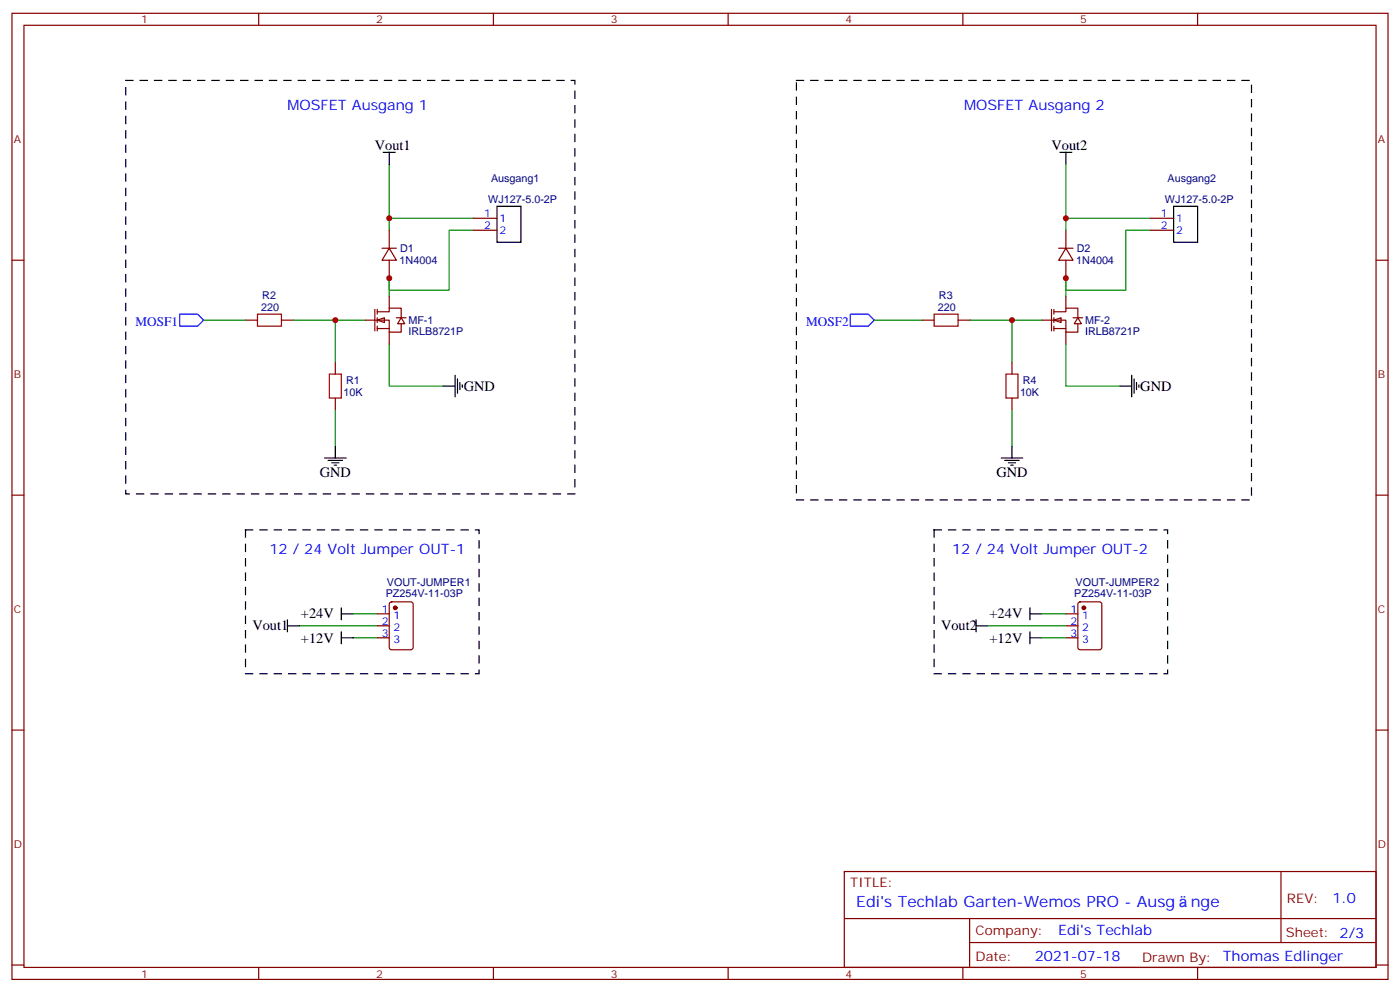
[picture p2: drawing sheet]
<svg xmlns="http://www.w3.org/2000/svg" width="412mm" height="292mm" viewBox="0 0 412 292" stroke-linecap="round" stroke-linejoin="round" font-family="sans-serif">
<g fill="none" stroke="#870000" stroke-width=".35">
<path d="M3.5 3.9h405.4v284.4h-405.4zM7.1 7.4h398.2v277.3h-398.2zM76.2 3.9v3.5M145.3 3.9v3.5M214.5 3.9v3.5M283.6 3.9v3.5M352.8 3.9v3.5M3.5 76.6h3.6M112.5 73.1h4.3M114.7 73.1l2.1 3.5h-4.3zM114.7 67.8v5.3M114.7 76.6v5.3"/>
<path d="M139.3 64.2h7.1M139.3 67.8h7.1M405.3 76.6h3.6M72.3 94.2h3.5M82.9 94.2h3.5M98.8 106.6v3.5M98.8 117.2v3.5M3.5 145.7h3.6M405.3 145.7h3.6M3.5 214.9h3.6M405.3 214.9h3.6M248.7 256.5h156.6v28.2h-156.6z"/>
<path d="M377.3 256.5v20.9M248.7 270.4h156.5M285.6 277.4h119.6M285.6 270.4v14.1M3.5 284h3.6M76.2 284.7v3.6M145.3 284.7v3.6M214.5 284.7v3.6M283.6 284.7v3.6M352.8 284.7v3.6M405.3 284h3.6"/>
</g>
<path d="M114.7 48.4v15.8h24.6M114.7 64.2v3.6M139.3 67.8h-7v17.6h-17.6v-3.5v5.3M60 94.2h12.3M86.4 94.2h21.2M98.8 94.2v12.4M114.7 101.3v12.3h15.8M98.8 120.7v10.6" fill="none" stroke="#008700" stroke-width=".35"/>
<path d="M75.8 92.5h7.1v3.5h-7.1zM97 110.1h3.5v7.1h-3.5z" fill="none" stroke="#a10000" stroke-width=".35"/>
<path d="M37 23.7h132.3v121.7h-132.3z" fill="none" stroke="#000" stroke-width=".35" stroke-dasharray="2.1 2.1"/>
<g fill="none" stroke="#000" stroke-width=".35">
<path d="M112.9 44.8h3.5M114.7 44.8v3.6M146.4 60.7h7.1v10.6h-7.1zM130.5 113.6h3.6M134.1 110.5v6.3M134.8 111.5v4.2M135.5 112.6v2.1M136.2 113.3v.7M95.6 134.8h6.4M96.7 135.5h4.2M97.7 136.2h2.1M98.4 136.9h.7"/>
<path d="M98.8 131.3v3.5"/>
</g>
<path d="M52.9 92.5h5.3l1.8 1.7-1.8 1.8h-5.3z" fill="none" stroke="#00f" stroke-width=".35"/>
<g fill="#fff" stroke="#870000" stroke-width=".35">
<path d="M111.1 94.2l2.1-.7v1.4z"/>
<path d="M118.2 93.5l1 1.8h-2.1z"/>
</g>
<path d="M107.6 94.2h7.1v3.6h3.5v-2.5M110.4 91.1v6.3M111.1 91.8h3.6v-1.1h3.5v2.8M111.1 96.7h3.6M111.1 91.1v1.4M111.1 93.5v1.4M111.1 96v1.4M114.7 87.2v3.5M114.7 97.8v3.5M116.8 93.5h2.8" fill="none" stroke="#870000" stroke-width=".35"/>
<g fill="#fff" stroke="#870000" stroke-width=".35">
<path d="M310.4 94.2l2.2-.7v1.4z"/>
<path d="M317.5 93.5l1.1 1.8h-2.2z"/>
</g>
<g fill="none" stroke="#870000" stroke-width=".35">
<path d="M311.9 73.1h4.2M314 73.1l2.1 3.5h-4.2zM314 67.8v5.3M314 76.6v5.3M338.7 64.2h7M338.7 67.8h7M271.6 94.2h3.6M282.2 94.2h3.6M306.9 94.2h7.1v3.6h3.5v-2.5M309.7 91.1v6.3M310.4 91.8h3.6v-1.1h3.5v2.8M310.4 96.7h3.6"/>
<path d="M310.4 91.1v1.4M310.4 93.5v1.4M310.4 96v1.4M314 87.2v3.5M314 97.8v3.5M316.1 93.5h2.8M298.1 106.6v3.5M298.1 117.2v3.5M114.9 177.3l.5-.2h5.6l.7 .5v12.9l-.5 .7h-5.8l-.7-.4v-13zM317.7 177.3l.5-.2h5.6l.7 .5 .1 12.9-.5 .7h-5.9l-.6-.4-.1-13zM111.1 180.7h3.6M111.1 184.2h3.6"/>
<path d="M111.1 187.7h3.6M314 180.7h3.5M314 184.2h3.5M314 187.7h3.5"/>
</g>
<g fill="none" stroke="#000" stroke-width=".35">
<path d="M312.2 44.8h3.5M314 44.8v3.6M345.7 60.7h7.1v10.6h-7.1zM329.8 113.6h3.6M333.4 110.5v6.3M334.1 111.5v4.2M334.8 112.6v2.1M335.5 113.3v.7M294.9 134.8h6.4M296 135.5h4.2M297 136.2h2.2M297.7 136.9h.7"/>
<path d="M298.1 131.3v3.5M100.5 178.9v3.5M303.4 178.9v3.5M84.7 184.2h3.5M84.7 182.4v3.5M100.5 187.7h3.6M100.5 185.9v3.6M100.5 180.7h3.6M287.5 184.2h3.5M287.5 182.4v3.5M303.4 187.7h3.5M303.4 180.7h3.5"/>
<path d="M303.4 185.9v3.6"/>
</g>
<g fill="none" stroke="#008700" stroke-width=".35">
<path d="M314 48.4v15.8h24.7M314 64.2v3.6M338.7 67.8h-7.1v17.6h-17.6v-3.5v5.3M257.5 94.2h14.1M285.8 94.2h21.1M298.1 94.2v12.4M314 101.3v12.3h15.8M298.1 120.7v10.6M88.2 184.2h22.9M104.1 187.7h7M104.1 180.7h7M291 184.2h23"/>
<path d="M306.9 187.7h7.1M306.9 180.7h7.1"/>
</g>
<path d="M234.6 23.7h134.1v123.4h-134.1zM72.3 156h68.8v42.3h-68.8zM275.2 156h68.8v42.3h-68.8z" fill="none" stroke="#000" stroke-width=".35" stroke-dasharray="2.1 2.1"/>
<path d="M275.2 92.5h7v3.5h-7zM296.3 110.1h3.6v7.1h-3.6z" fill="none" stroke="#a10000" stroke-width=".35"/>
<g fill="#870000" stroke="#870000" stroke-width=".35">
<circle cx="116.4" cy="178.9" r=".53"/>
<circle cx="319.3" cy="178.9" r=".53"/>
</g>
<path d="M250.5 92.5h5.3l1.7 1.7-1.7 1.8h-5.3z" fill="none" stroke="#00f" stroke-width=".35"/>
<g fill="#c00">
<circle cx="114.7" cy="64.2" r=".88"/>
<circle cx="114.7" cy="81.9" r=".88"/>
<circle cx="98.8" cy="94.2" r=".88"/>
<circle cx="298.1" cy="94.2" r=".88"/>
<circle cx="314" cy="81.9" r=".88"/>
<circle cx="314" cy="64.2" r=".88"/>
</g>
<g font-size="4.6" fill="#00f">
<text x="252.2" y="267.1">Edi's Techlab Garten-Wemos PRO - Ausg</text>
<text x="350.8" y="267.1">nge</text>
</g>
<g font-size="4.2" fill="#00f">
<text x="84.7" y="32.5">MOSFET Ausgang 1</text>
<text x="284" y="32.5">MOSFET Ausgang 2</text>
<text x="79.4" y="163">12 / 24 Volt Jumper OUT-1</text>
<text x="280.5" y="163">12 / 24 Volt Jumper OUT-2</text>
<text x="392.5" y="265.8">1.0</text>
<text x="311.7" y="275.1">Edi's Techlab</text>
<text x="304.8" y="282.9">2021-07-18</text>
<text x="360.2" y="282.8">Thomas Edlinger</text>
</g>
<g font-size="4.2">
<text x="110.4" y="44.1">Vout1</text>
<text x="309.7" y="44.1">Vout2</text>
<text x="136.6" y="115.2">GND</text>
<text x="335.9" y="115.2">GND</text>
<text x="94.2" y="140.4">GND</text>
<text x="293.5" y="140.4">GND</text>
<text x="74.4" y="185.5">Vout1</text>
<text x="88.6" y="182">+24V</text>
<text x="277.2" y="185.5">Vout2</text>
<text x="291.5" y="182">+24V</text>
<text x="88.6" y="189.2">+12V</text>
<text x="291.5" y="189.2">+12V</text>
</g>
<g font-size="3.9" fill="#00f">
<text x="39.9" y="96">MOSF1</text>
<text x="237.5" y="96">MOSF2</text>
</g>
<g font-size="3.9" fill="#800">
<text x="250.5" y="261.1">TITLE:</text>
<text x="379.1" y="265.8">REV:</text>
<text x="287.4" y="275.3">Company:</text>
<text x="378.7" y="275.9">Sheet: 2/3</text>
<text x="287.4" y="283">Date:</text>
<text x="336.4" y="283.1">Drawn By:</text>
</g>
<g font-size="3.2" fill="#800">
<text x="41.6" y="6.9">1</text>
<text x="110.8" y="6.9">2</text>
<text x="179.9" y="6.9">3</text>
<text x="249.1" y="6.9">4</text>
<text x="318.2" y="6.9">5</text>
<text x="4.1" y="42">A</text>
<text x="405.9" y="42">A</text>
<text x="4.1" y="111.2">B</text>
<text x="405.9" y="111.2">B</text>
<text x="4.1" y="180.3">C</text>
<text x="405.9" y="180.3">C</text>
<text x="4.1" y="249.4">D</text>
<text x="405.9" y="249.4">D</text>
<text x="41.6" y="287.7">1</text>
<text x="110.8" y="287.7">2</text>
<text x="179.9" y="287.7">3</text>
<text x="249.1" y="287.7">4</text>
<text x="318.2" y="287.7">5</text>
</g>
<g font-size="3.2" fill="#000080">
<text x="144.6" y="53.7">Ausgang1</text>
<text x="344" y="53.7">Ausgang2</text>
<text x="143.8" y="59.7">WJ127-5.0-2P</text>
<text x="343.2" y="59.7">WJ127-5.0-2P</text>
<text x="117.7" y="77.8">1N4004</text>
<text x="117.8" y="74.2">D1</text>
<text x="317" y="77.8">1N4004</text>
<text x="317.2" y="74.2">D2</text>
<text x="77.3" y="88.1">R2</text>
<text x="276.6" y="88.1">R3</text>
<text x="77" y="91.4">220</text>
<text x="120.3" y="95.4">MF-1</text>
<text x="276.3" y="91.4">220</text>
<text x="319.6" y="95.4">MF-2</text>
<text x="120.3" y="98.5">IRLB8721P</text>
<text x="319.6" y="98.5">IRLB8721P</text>
<text x="102" y="113">R1</text>
<text x="301.3" y="113">R4</text>
<text x="101.1" y="116.6">10K</text>
<text x="300.5" y="116.6">10K</text>
<text x="114" y="172.5">VOUT-JUMPER1</text>
<text x="316.8" y="172.5">VOUT-JUMPER2</text>
<text x="113.6" y="175.7">PZ254V-11-03P</text>
<text x="316.5" y="175.7">PZ254V-11-03P</text>
</g>
<g font-size="3.2" fill="#00f">
<text x="142.6" y="63.9">1</text>
<text x="147.1" y="65.3">1</text>
<text x="341.9" y="63.9">1</text>
<text x="346.4" y="65.3">1</text>
<text x="142.6" y="67.4">2</text>
<text x="147.1" y="68.8">2</text>
<text x="341.9" y="67.4">2</text>
<text x="346.4" y="68.8">2</text>
<text x="112.5" y="180.3">1</text>
<text x="112.5" y="183.8">2</text>
<text x="116" y="182.1">1</text>
<text x="116" y="185.6">2</text>
<text x="315.3" y="180.3">1</text>
<text x="315.3" y="183.8">2</text>
<text x="318.8" y="182.1">1</text>
<text x="318.8" y="185.6">2</text>
<text x="112.5" y="187.4">3</text>
<text x="116" y="189.1">3</text>
<text x="315.3" y="187.4">3</text>
<text x="318.8" y="189.1">3</text>
</g>
</svg>
